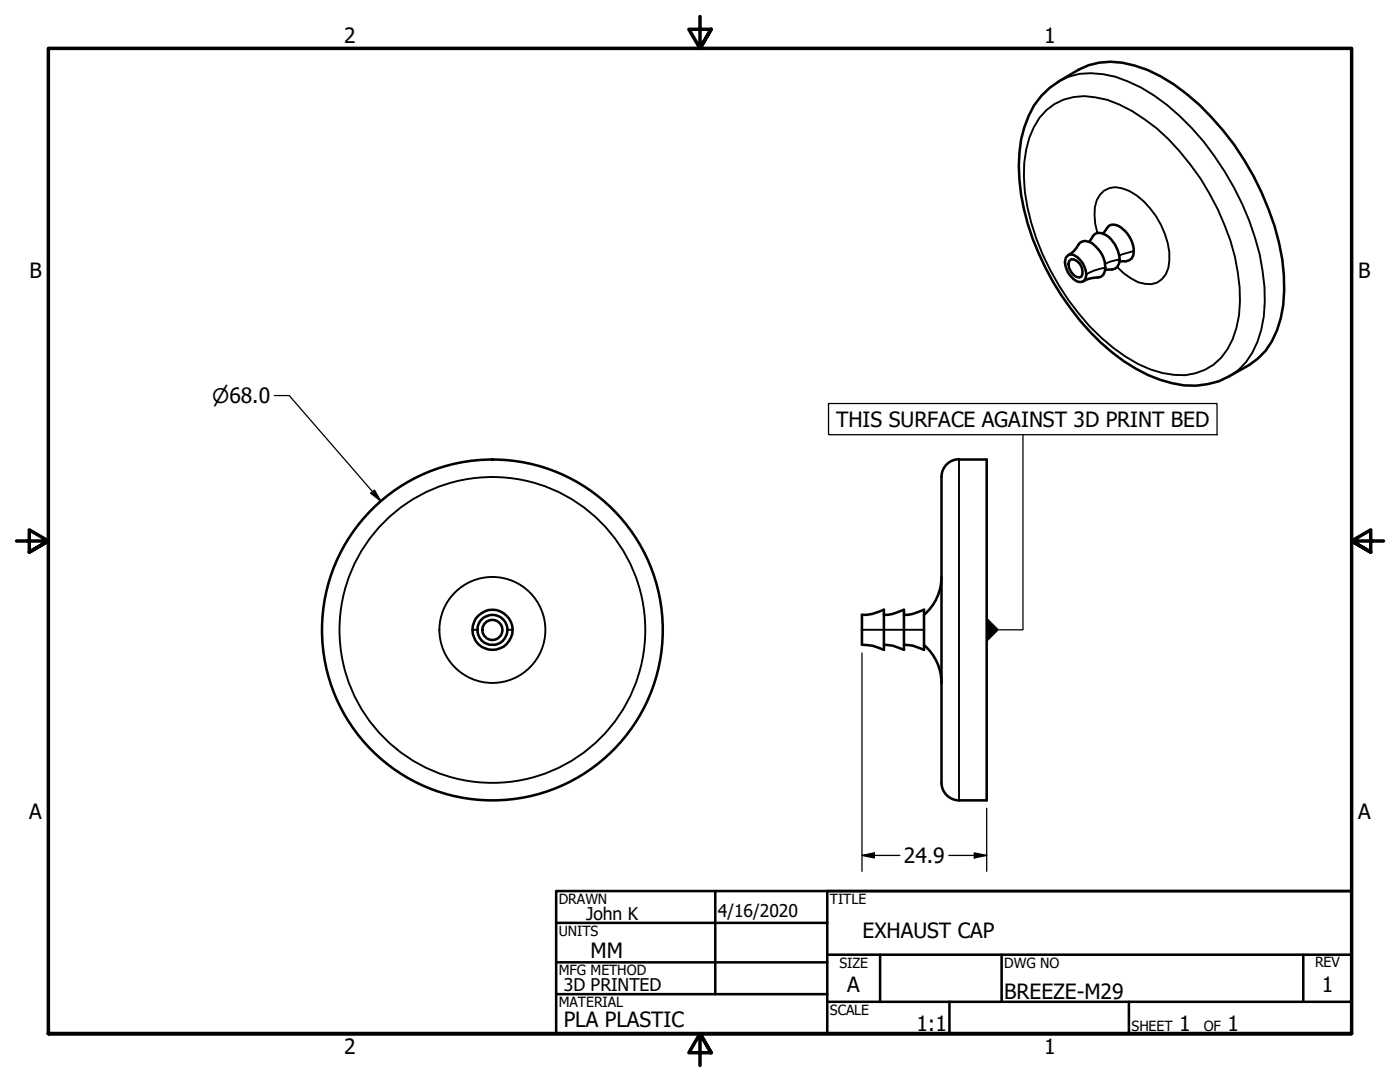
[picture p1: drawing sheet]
<svg xmlns="http://www.w3.org/2000/svg" width="279mm" height="216mm" viewBox="0 0 279 216" stroke-linecap="round" stroke-linejoin="round" font-family="sans-serif">
<!-- layer: Visible Narrow (ANSI) -->
<g fill="none" stroke="#000" stroke-width=".38">
<path d="M211.4 16.2a12.5 12.5 0 0 1 8.7-1.4 27.9 27.9 0 0 1 12.8 6.2 56.8 56.8 0 0 1 18.5 29.7 34.5 34.5 0 0 1 .3 15.1 15.5 15.5 0 0 1-4.6 8.1l-1.7 1.2M208.9 22a11 11 0 0 1 9.7-2.6 22.8 22.8 0 0 1 9.7 4.3 47 47 0 0 1 14.7 18 39.5 39.5 0 0 1 4.3 21.2 14.8 14.8 0 0 1-5.1 9.9 11.9 11.9 0 0 1-10.2 1.6 30.9 30.9 0 0 1-14.5-9.2 51 51 0 0 1-13-26.9 23.2 23.2 0 0 1 1.8-12.9l1.2-1.9zM219 46.5a10.8 10.8 0 0 1-.1-6.6 3.9 3.9 0 0 1 5.1-2.3 13.7 13.7 0 0 1 7.7 7.3 13.5 13.5 0 0 1 1.5 8.6 4 4 0 0 1-4.7 3.1l-1.4-.3-1.4-.7-1.4-1.1-1.4-1.2M220.6 53.4a10.4 10.4 0 0 0-3.8 1.3M223.5 51.8l-1.7 .3-1.3 .5M226.3 50.1l-2.9 .9M191.4 91.7v68M94.3 125.7h1M101.3 125.7h1M172 125.7h12.4"/>
<circle cx="98.3" cy="125.7" r="30.5"/>
<circle cx="98.3" cy="125.7" r="10.6"/>
</g>
<!-- layer: Visible (ANSI) -->
<g fill="none" stroke="#000" stroke-width=".51">
<path d="M207.8 19.1a29.7 29.7 0 0 1 9.4-6.1 14.9 14.9 0 0 1 9.2 .1 34.5 34.5 0 0 1 15.3 10.3 55.7 55.7 0 0 1 14.2 28.4 29.8 29.8 0 0 1-1.1 14.2 13 13 0 0 1-5.5 6.8l-3.9 2.3a16.2 16.2 0 0 1-13.9 .7 39.1 39.1 0 0 1-17.9-14.3 49.3 49.3 0 0 1-10.3-28.4 22.7 22.7 0 0 1 3.1-12.1zM212.9 51.2a1.48 1.48 0 0 1 2.2 .2 4.6 4.6 0 0 1 1.6 3.8 1.23 1.23 0 0 1-2 .8 4.5 4.5 0 0 1-2.1-4.1zM213.2 50.9a5.6 5.6 0 0 0 2.3-2.4 1.95 1.95 0 0 1 2.5 .1 5.7 5.7 0 0 1 2.5 5.6l-.3 .6-.5 .4-.6 .2a5.8 5.8 0 0 0-2.9 .7M213.4 52.1l.3-.3a2.43 2.43 0 0 1 2.1 3.4 1.58 1.58 0 0 1-2.1-1l-.3-.7-.2-.8zM217.4 48.3l.3-.5a1.71 1.71 0 0 1 2.6-1.1 5.8 5.8 0 0 1 3 5.9 1.71 1.71 0 0 1-2.1 1.2h-.6M220.2 46.6l.3-.5a1.86 1.86 0 0 1 3.1-.8 6 6 0 0 1 2.6 5.6 1.82 1.82 0 0 1-2.2 1.2l-.6 .1M187.9 95.2v61M191.4 91.7h5.5v68h-5.5M191.4 91.6a3.5 3.5 0 0 0-3.5 3.6M187.9 115.1a10 10 0 0 1-3.5 7.6M172 122.7a8.9 8.9 0 0 0 4.4-1v8a8.9 8.9 0 0 0-4.4-1zM176.4 122.7a8.4 8.4 0 0 0 4-1v8a8.4 8.4 0 0 0-4-1"/>
<path d="M180.4 122.7a8.4 8.4 0 0 0 4-1v8a8.4 8.4 0 0 0-4-1M184.4 128.7a10 10 0 0 1 3.5 7.6M187.9 156.2a3.5 3.5 0 0 0 3.5 3.5"/>
<circle cx="98.3" cy="125.7" r="34"/>
<circle cx="98.3" cy="125.7" r="2"/>
<circle cx="98.3" cy="125.7" r="3"/>
<circle cx="98.3" cy="125.7" r="4"/>
</g>
<!-- layer: Border (ANSI) -->
<path d="M139.7 3.3v6.4l-2.2-3.9h4.4l-2.2 3.9 2.2-3.9M3.3 107.9h6.4l-3.9-2.2v4.5l3.9-2.3-3.9 2.3M276.1 107.9h-6.4l3.9-2.2v4.5l-3.9-2.3 3.9 2.3M9.7 206.2v-196.5h260v196.5h-260h260M141.9 210.1l-2.2-3.9 2.2 3.9h-4.4l2.2-3.9v6.4" fill="none" stroke="#000" stroke-width=".7"/>
<!-- layer: Title (ANSI) -->
<g fill="none" stroke="#000" stroke-width=".51">
<path d="M111 177.8h158.7v28.4h-158.7zM142.7 177.8v20.6M269.7 177.8h-104.6v28.4M111 184.1h54.1M111 192h54.1M111 198.4h54.1M165.1 190.5h104.6M165.1 199.9h104.6M175.6 190.5v9.4M189.5 199.9v6.3M199.9 190.5v9.4M225.3 199.9v6.3"/>
<path d="M260.1 190.5v9.4"/>
</g>
<!-- layer: Dimension (ANSI) -->
<path d="M54.7 78.9h3l18.3 21.1M74 98.4l.7-.6 1.3 2.2zM172 130.3v43.6M172 170.7l2.5-.5v1zM172 170.7h7.6M189.4 170.7h7.5M194.4 170.2l2.5 .5-2.5 .5zM196.9 161.3v12.6" fill="none" stroke="#000" stroke-width=".25"/>
<g fill="#000">
<path d="M74 98.4l.7-.6 1.3 2.2z" fill-rule="evenodd"/>
<path d="M172 170.7l2.5-.5v1z" fill-rule="evenodd"/>
<path d="M194.4 170.2l2.5 .5-2.5 .5z" fill-rule="evenodd"/>
</g>
<!-- layer: Symbol (ANSI) -->
<path d="M196.9 123.2l2.5 2.5-2.5 2.4z" fill-rule="evenodd" fill="#000"/>
<path d="M165.4 80.5h77.5v6.2h-77.5zM204.2 86.7v39h-4.8" fill="none" stroke="#000" stroke-width=".25"/>
<g font-size="4.2">
<text x="68.7" y="8.6">2</text>
<text x="208.4" y="8.6">1</text>
<text x="5.9" y="55.5">B</text>
<text x="271.1" y="55.5">B</text>
<text x="166.9" y="85.2">THIS SURFACE AGAINST 3D PRINT BED</text>
<text x="5.8" y="163.4">A</text>
<text x="271" y="163.4">A</text>
<text x="180.4" y="172.2">24.9</text>
<text x="117.9" y="191.1">MM</text>
<text x="172.1" y="187.2">EXHAUST CAP</text>
<text x="169.1" y="198">A</text>
<text x="263.8" y="198">1</text>
<text x="200.4" y="199.3">BREEZE-M29</text>
<text x="112.5" y="204.9">PLA PLASTIC</text>
<text x="182.9" y="205.7">1:1</text>
<text x="235.3" y="205.7">1</text>
<text x="245" y="205.7">1</text>
<text x="68.7" y="210.3">2</text>
<text x="208.4" y="210.3">1</text>
</g>
<text font-size="4" x="42.4" y="80.4">⌀68.0</text>
<g font-size="3.5">
<text x="117" y="183.6">John K</text>
<text x="143.3" y="183.1">4/16/2020</text>
<text x="112.5" y="197.7">3D PRINTED</text>
</g>
<g font-size="2.8">
<text x="111.5" y="180.3">DRAWN</text>
<text x="165.6" y="180.3">TITLE</text>
<text x="111.5" y="186.8">UNITS</text>
<text x="111.5" y="194.6">MFG METHOD</text>
<text x="167.5" y="193.1">SIZE</text>
<text x="200.4" y="193.1">DWG NO</text>
<text x="262.4" y="193">REV</text>
<text x="111.5" y="200.9">MATERIAL</text>
<text x="165.6" y="202.5">SCALE</text>
<text x="225.8" y="205.7">SHEET</text>
<text x="240.2" y="205.7">OF</text>
</g>
</svg>
